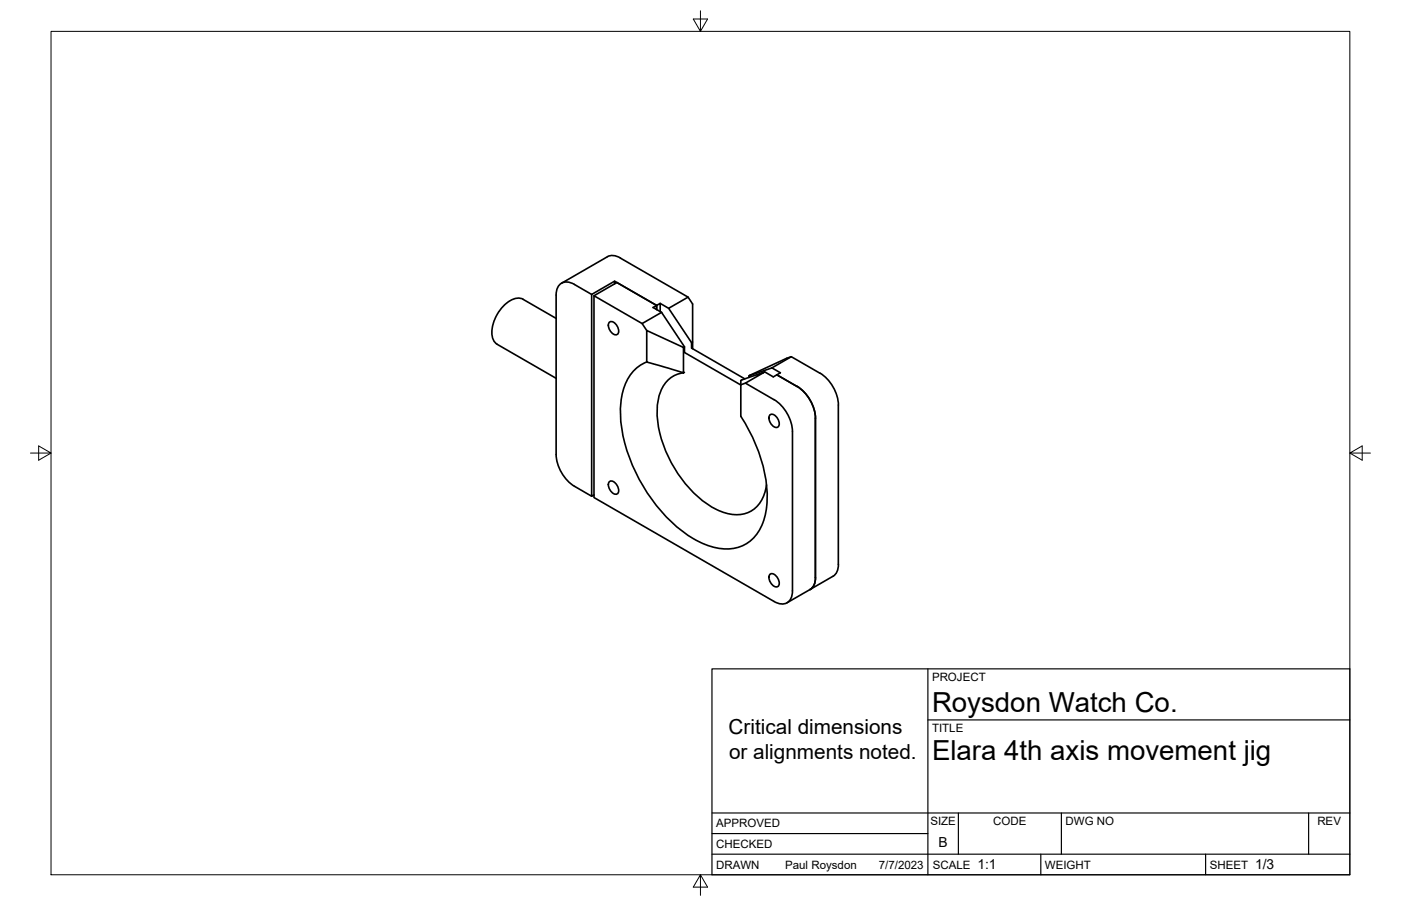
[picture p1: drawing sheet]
<svg xmlns="http://www.w3.org/2000/svg" width="432mm" height="279mm" viewBox="0 0 432 279" stroke-linecap="round" stroke-linejoin="round" font-family="sans-serif">
<!-- layer: Visible -->
<g fill="none" stroke="#000" stroke-width=".51">
<path d="M187.2 79.2l-14.1 8.2M187.2 79.2l1.6-.4 1.1 .2 1.3 .6M191.2 79.6l20.9 12M171.4 98.2l-10.1-5.9a5.3 5.3 0 0 0-6 1.9 11.2 11.2 0 0 0-3.4 10.4l.8 1.2 .6 .4 18.1 10.5M182.4 90.8v62.2l.7-.4M183.1 91.2l14.8 8.6 6-3.5M187.7 99.5a1.41 1.41 0 0 1 2.2 .6l.7 1.5a1.13 1.13 0 0 1-.4 1.6 1.13 1.13 0 0 1-1.5-.5l-.7-.8-.4-1.1zM189.4 87.5v-.8l13 7.5M189.4 86.7l-7 4.1-5.3-3.1a3.4 3.4 0 0 0-4-.4 3.4 3.4 0 0 0-1.7 3.7v49.2a12.5 12.5 0 0 0 5.7 9.8l5.3 3M197.9 99.8l1.4 2.1M202.4 94.2l1.1-.6v2.5M202.4 94.2v1.3v-1.3l-1.1 .6 2.6 1.5"/>
<path d="M202.4 94.2l-12.3-7.1-7 4.1v62.2l55.5 32.1a3.5 3.5 0 0 0 4 .4 3.5 3.5 0 0 0 1.6-3.7v-49.1a12.5 12.5 0 0 0-5.6-9.9M203.5 93.6l2.6 1.5M203.9 96.3l7.1 10.7v1.7M199.3 101.9l11.4 5.2v7.9l-11.4-3.3zM199.3 111.6a13.5 13.5 0 0 0-7.8 11.5 41.8 41.8 0 0 0 5.6 24.8 45.6 45.6 0 0 0 18.4 19.2 15 15 0 0 0 14.4 .7 15.2 15.2 0 0 0 6.5-12.8 46.1 46.1 0 0 0-8.1-26.6v-11.1l7.4-2.6-6 3.5-1.4 .5M210.6 115a9.4 9.4 0 0 0-7.8 8.5 32.3 32.3 0 0 0 5.7 21.9 29.4 29.4 0 0 0 15.4 12.9 9.1 9.1 0 0 0 12-7.2l.4-1.6M210.9 114.8l-.2 .2M210.9 108.7l17.4 10M211 107l-.3 .1M213.1 105.7l-7-10.6 6-3.5 1.4 2.1v13.8M213.2 107.4l16.4 9.4M213.5 105.5l-.4 .2v1.7"/>
<path d="M229.7 118.2l8.9 5.1M235.7 114.7l2.6 1.5 1.1-.6M237.9 113.5l-7.1 2.4v.5M237.9 113.5l6-3.5 8.8 5.1M237.9 113.5l2.6 1.5-1.1 .6M239.4 115.6l6.3 3.6M243.9 110l-13.1 5.9M245.7 119.2a12.4 12.4 0 0 1 5.6 9.8v49.1l-.1 1.4-.4 1.2-1.1 1.1M252.7 115.1a12.5 12.5 0 0 1 5.7 9.8M237.2 128.1a1.41 1.41 0 0 1 2.2 .6l.7 1.5a1.13 1.13 0 0 1-.4 1.5 1.13 1.13 0 0 1-1.5-.4l-.7-.9-.5-1zM258.4 124.9v49.2M187.7 148.7a1.41 1.41 0 0 1 2.2 .6l.7 1.5a1.13 1.13 0 0 1-.4 1.5 1.13 1.13 0 0 1-1.5-.4l-.7-.9-.4-1z"/>
<path d="M237.2 177.2a1.41 1.41 0 0 1 2.2 .6l.7 1.6a1.13 1.13 0 0 1-.4 1.5 1.13 1.13 0 0 1-1.5-.4l-.7-.9-.5-1zM256.7 177.7l-14.1 8.2M258.4 174.1l-.1 1.3-.5 1.2-1.1 1.1"/>
</g>
<!-- layer: Border -->
<path d="M15.7 9.7h400.3v260.1h-400.3zM215.9 3.3v6.4l-2.2-3.8h4.4l-2.2 3.8M9.4 139.7h6.3l-3.8-2.2v4.4l3.8-2.2M416 139.7l3.8 2.2v-4.4l-3.8 2.2h6.4M215.9 269.8l2.2 3.8h-4.4l2.2-3.8v6.3" fill="none" stroke="#000" stroke-width=".31"/>
<!-- layer: Titleblock -->
<path d="M219.4 206.3h196.6v63.5h-196.6zM286 206.3v63.5M286 222h130M219.4 257.1h66.6M219.4 250.7h196.6M295.4 250.7v12.7M327.1 250.7v12.7M403.3 250.7v12.7M219.4 263.4h196.6M320.8 263.4v6.4M371.6 263.4v6.4" fill="none" stroke="#000" stroke-width=".36"/>
<g font-size="8.5">
<text x="287.3" y="219.5">Roysdon Watch Co.</text>
<text x="287.3" y="234.5">Elara 4th axis movement jig</text>
</g>
<g font-size="6.4">
<text x="224.6" y="226.4">Critical dimensions</text>
<text x="224.7" y="234.1">or alignments noted.</text>
</g>
<g font-size="4.3">
<text x="289.3" y="261.2">B</text>
<text x="301.2" y="268.1">1:1</text>
<text x="386.8" y="268.1">1/3</text>
</g>
<g font-size="3.5">
<text x="287.3" y="210.1">PROJECT</text>
<text x="287.3" y="225.8">TITLE</text>
<text x="220.7" y="255.2">APPROVED</text>
<text x="286.7" y="254.5">SIZE</text>
<text x="306.1" y="254.5">CODE</text>
<text x="328.4" y="254.5">DWG NO</text>
<text x="406" y="254.5">REV</text>
<text x="220.7" y="261.5">CHECKED</text>
<text x="220.7" y="267.9">DRAWN</text>
<text x="242" y="267.9">Paul Roysdon</text>
<text x="270.9" y="267.9">7/7/2023</text>
<text x="287.5" y="267.9">SCALE</text>
<text x="322.1" y="267.9">WEIGHT</text>
<text x="372.9" y="267.9">SHEET</text>
</g>
</svg>
